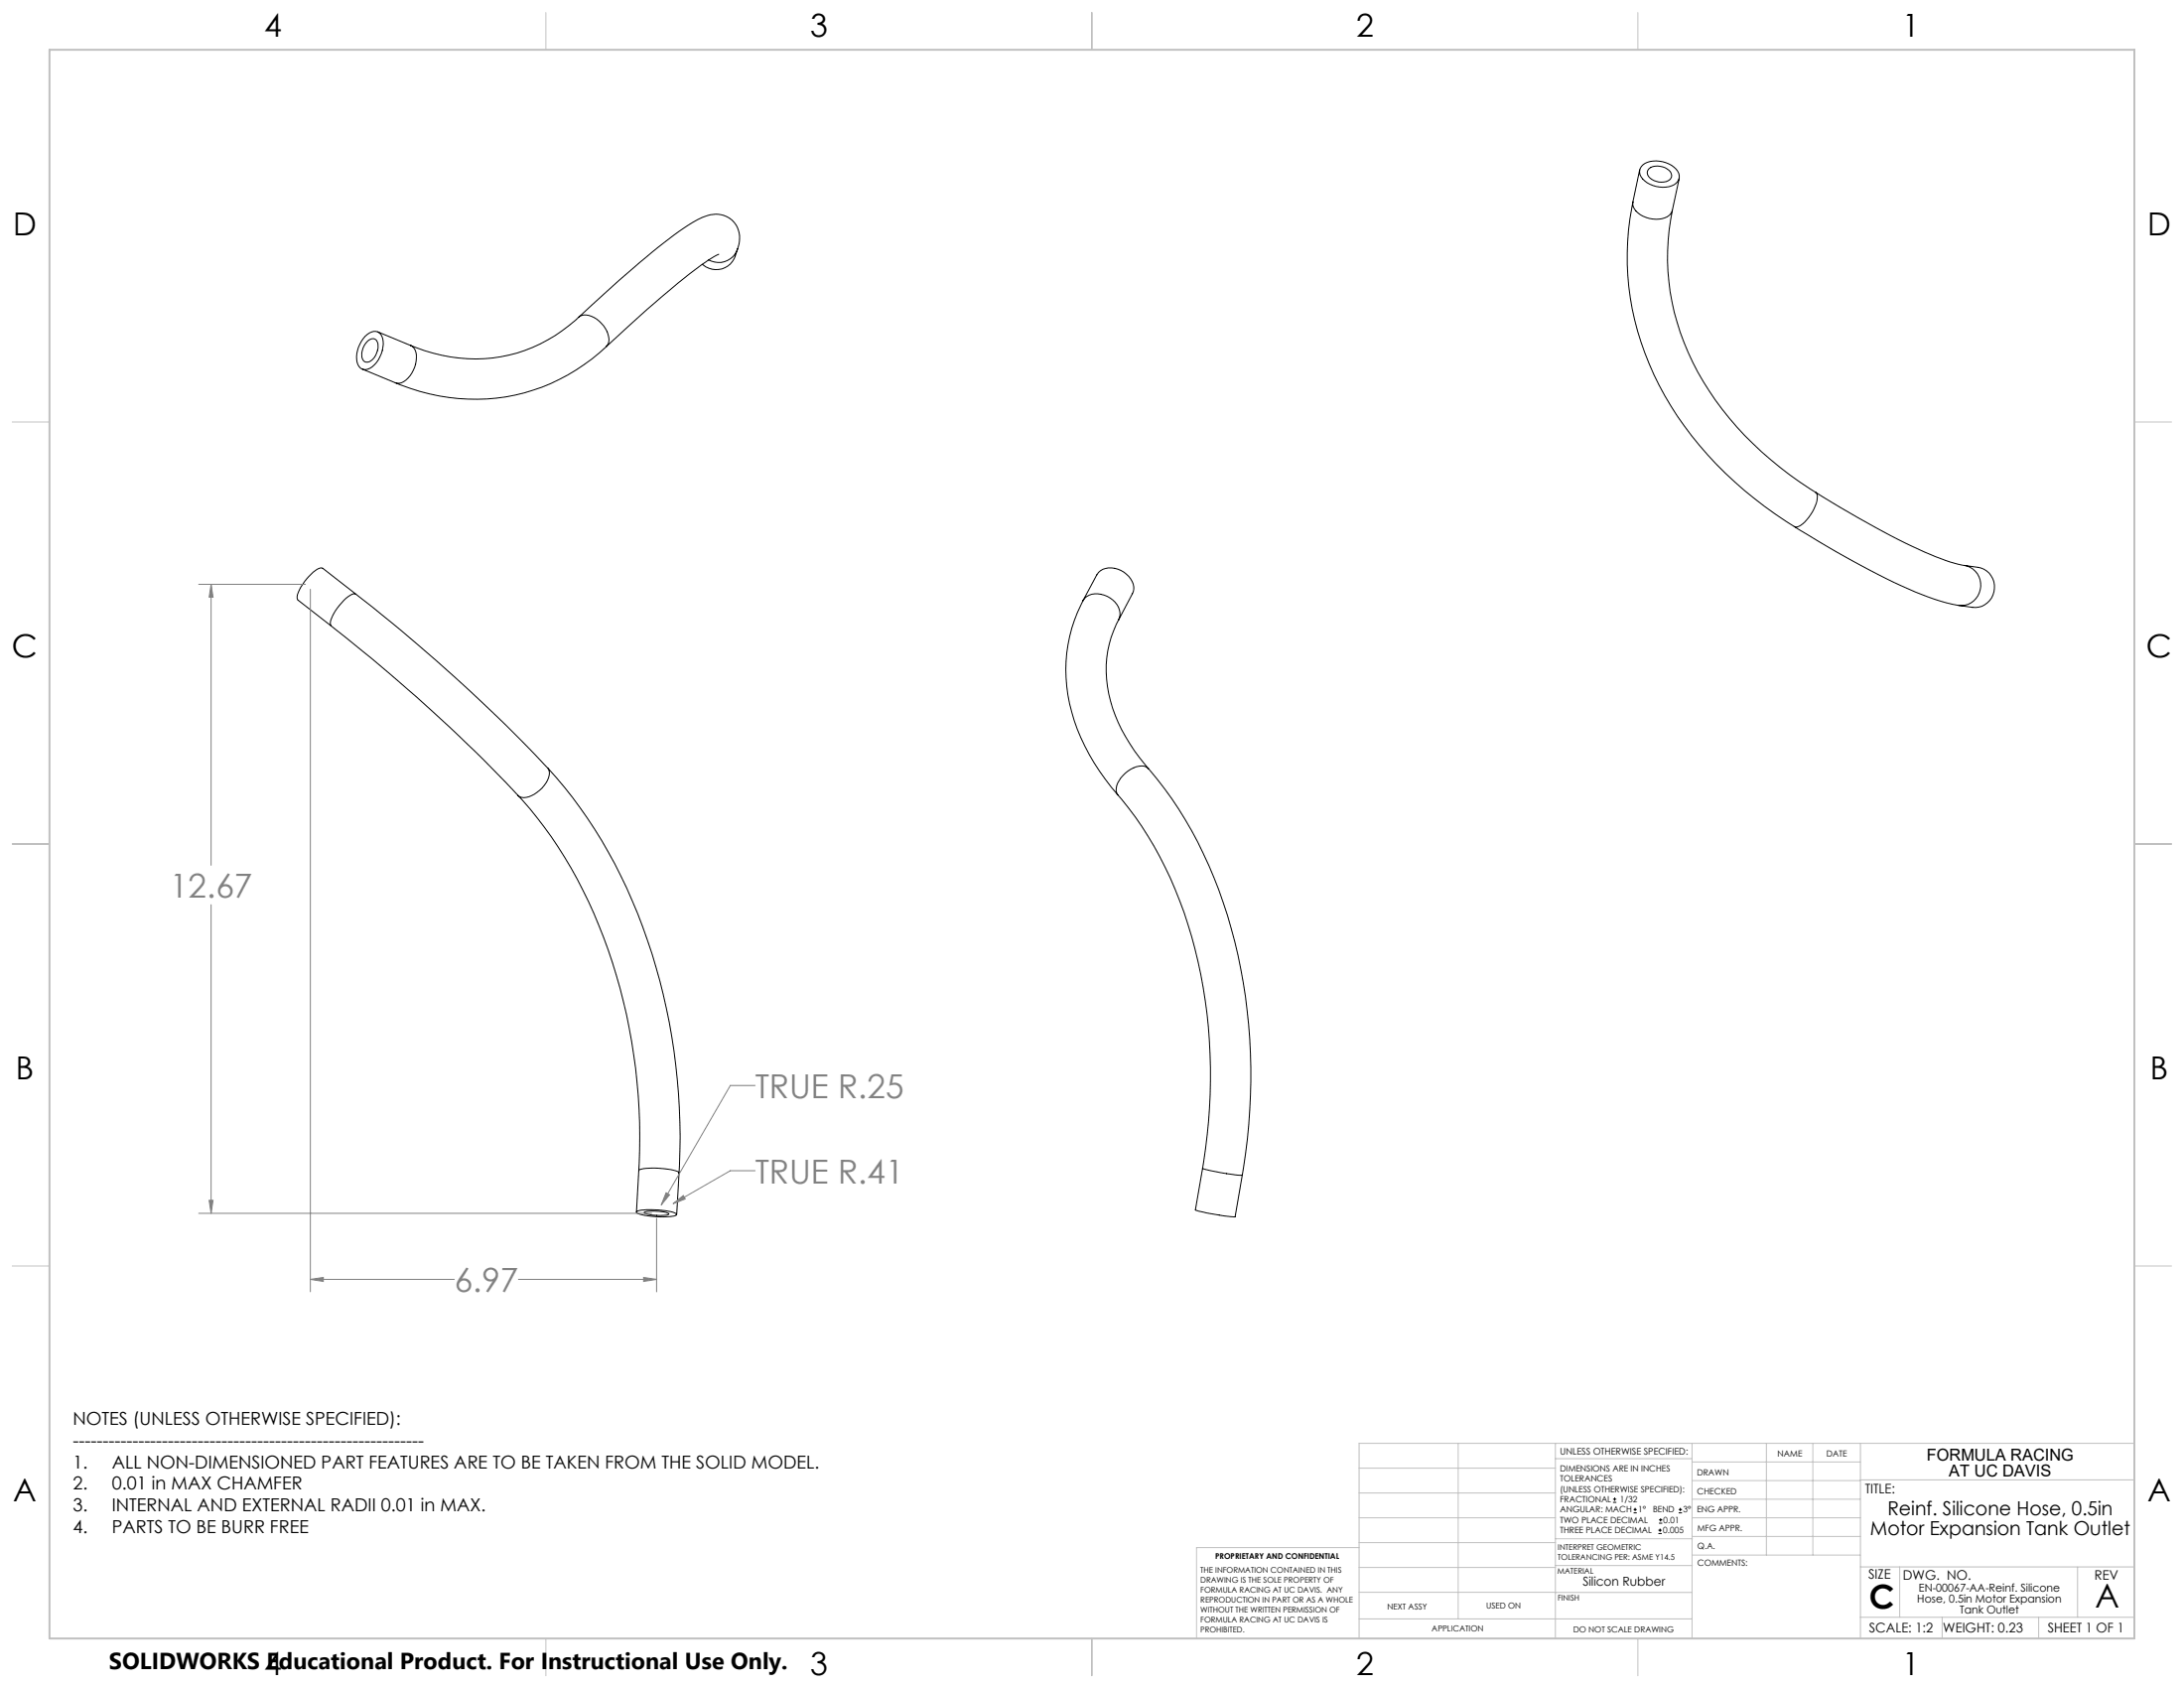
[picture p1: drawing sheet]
<svg xmlns="http://www.w3.org/2000/svg" width="559mm" height="432mm" viewBox="0 0 559 432" stroke-linecap="round" stroke-linejoin="round" font-family="sans-serif">
<g fill="none" stroke="#000" stroke-width=".25">
<path d="M417.8 51.6a71 71 0 0 0 11.4 54.8 100.6 100.6 0 0 0 33.6 30.5 181.2 181.2 0 0 0 32.1 16.4l3.1 .9 3.2 .7M417.8 51.6a3.7 3.7 0 0 0 2.6 3.7 6.7 6.7 0 0 0 6.7-.2l.8-1.3M419.5 43.5l-1.7 8.1M420.3 42.2a6.7 6.7 0 0 1 9.2 2.2 2.73 2.73 0 0 1-2.5 3.4 6.9 6.9 0 0 1-7.4-3.1 2.28 2.28 0 0 1 .7-2.5zM422 43.1a4.2 4.2 0 0 1 5.6 1.3 1.71 1.71 0 0 1-1.9 2.2 4 4 0 0 1-4.1-1.9 1.37 1.37 0 0 1 .4-1.6zM427.9 53.8a61.1 61.1 0 0 0 11 48.5 88.5 88.5 0 0 0 25.6 23.6M429.6 45.6l-1.7 8.2M183.9 65.1l-1.3 .6a159 159 0 0 0-20.6 16.7l-6.9 6.3M188.7 63.7a6.2 6.2 0 0 0-1.2-7.1 6.2 6.2 0 0 0-7.1-1.2 52.2 52.2 0 0 0-12.1 7.9l-9.9 8.4-10.3 9.4M188.7 63.7a6 6 0 0 1-4 5.1 5.4 5.4 0 0 1-5-1.2M188.7 63.7a5.1 5.1 0 0 1-7.4 2.8M92.7 94.4l8.5 3.5"/>
<path d="M93.4 86a2.89 2.89 0 0 1 3.7-.8 5 5 0 0 1 .5 5.3 6 6 0 0 1-3.9 4 2.24 2.24 0 0 1-2.4-2.5 8.1 8.1 0 0 1 2.1-6zM93.9 87.4a1.51 1.51 0 0 1 1.9-.7 1.51 1.51 0 0 1 .9 1.7 4.3 4.3 0 0 1-2.6 4.2 1.45 1.45 0 0 1-1.5-1.7l.3-1.9zM96.6 84.9l8.5 3.5M105.1 88.4a3.4 3.4 0 0 1 1.4 4 6.6 6.6 0 0 1-4.3 5.6l-1-.1M148.1 81.1a38.7 38.7 0 0 1-41.6 7.8l-1.4-.5M148.1 81.1a3.8 3.8 0 0 1 4.6 .5 6.8 6.8 0 0 1 3.1 5.9l-.7 1.2M155.1 88.7a49.2 49.2 0 0 1-53.9 9.2M464.5 125.9a191.9 191.9 0 0 0 33.3 17.5l4.8 1.2M464.5 125.9a2.55 2.55 0 0 1 .2 2.9 11 11 0 0 1-4.5 5.9h-1.1M91.1 152a434.2 434.2 0 0 1 49 44.5M91.1 152l-8.5-6.6a2.62 2.62 0 0 0-2.5 1 13.6 13.6 0 0 0-4.1 6.2l.3 .9 8.4 6.6M91.1 152a2.47 2.47 0 0 0-2.5 1 12.9 12.9 0 0 0-4.1 6.2l.2 .9"/>
<path d="M277.1 153.6a39.2 39.2 0 0 0-.6 35.1 58 58 0 0 0 9.5 14.7M277.1 153.6l3.5-6.6a4.5 4.5 0 0 1 6.2-1.1 5.2 5.2 0 0 1 3.1 5.5l-3.7 7.1M277.1 153.6a4.2 4.2 0 0 1 5.4-1.4 5.1 5.1 0 0 1 3.9 5.8l-.2 .5M286.2 158.5a28.3 28.3 0 0 0-.9 24.5 48.2 48.2 0 0 0 8.5 13.6M502.6 144.6a8.9 8.9 0 0 1 5.8 1.5 5.2 5.2 0 0 1 1.6 6 5.2 5.2 0 0 1-5.3 3.3l-3.5-.5M502.6 144.6a5.2 5.2 0 0 1 4.2 5.8 5.2 5.2 0 0 1-5.6 4.5M84.7 160.1a427.3 427.3 0 0 1 47.9 43.4M140.1 196.5a121.9 121.9 0 0 1 25.5 44 155.9 155.9 0 0 1 8.1 59.5M140.1 196.5a3.7 3.7 0 0 1-.9 4.5 7 7 0 0 1-5.7 3l-.9-.5M293.8 196.6a106.1 106.1 0 0 1 22.1 44.3 145.9 145.9 0 0 1 2 59.7M293.8 196.6a3.7 3.7 0 0 0-4.5 .2 6.9 6.9 0 0 0-3.7 5.4l.4 1.2M132.6 203.5a113.3 113.3 0 0 1 24.1 42.7 146.1 146.1 0 0 1 6.7 53.2"/>
<path d="M286 203.4a98.1 98.1 0 0 1 20.5 42.6 136.8 136.8 0 0 1 1.2 52.9M163.4 299.4a4.5 4.5 0 0 1 3.4-.6 19.1 19.1 0 0 1 6.7 1l.2 .2M163.4 299.4l-.6 10.7M307.7 298.9l-1.8 10.6a46.6 46.6 0 0 0 10.1 1.8l1.9-10.7M307.7 298.9a43.2 43.2 0 0 0 10.2 1.7M162.8 310a11.8 11.8 0 0 1 6.7-.4l2.7 .5 .7 .3 .2 .3a6.9 6.9 0 0 1-4.1 .6 13.6 13.6 0 0 1-6.1-1.1zM164.8 310.1a11.1 11.1 0 0 1 6.3 .4v.1a10.4 10.4 0 0 1-6.3-.4zM173.7 300l-.6 10.7M412.7 384.3h.9M412.7 383.5h.9M413.1 383.1v.8M418 387h.8"/>
<path d="M418 386.2h.8M418.4 385.7v.9M424.3 392.3h.9M424.3 391.4h.9M424.5 389.6h.8M424.5 388.8h.8M424.7 391v.9M424.9 388.4v.8M429.5 387h.9M429.5 386.2h.9M429.9 385.7v.9"/>
</g>
<g fill="none" stroke="#808080" stroke-width=".25">
<path d="M50.8 149.5h27.3M54 149.5l.5 3.3h-1zM54 149.5v71.8M79.4 150.7v179.7M54 231.4v79M193.2 277.7h-6.3l-17.7 30.5M193.2 299.5h-6.3l-14.7 8.4M50.8 310.4h115.9M53.5 307.1h1l-.5 3.3zM168 311.6v18.8M170.4 305.1l.9 .5-2.1 2.6zM172.2 307.9l2.6-2.1 .5 .9z"/>
<path d="M79.4 327.3l3.3-.5v1zM79.4 327.3h36.8M132.6 327.3h35.4M164.7 326.8l3.3 .5-3.3 .5z"/>
</g>
<g fill="none" stroke="#c0c0c0" stroke-width=".25">
<path d="M139.7 3.2v9.5M279.4 3.2v9.5M419.1 3.2v9.5M3.1 107.9h9.6M546.1 107.9h9.5M3.1 215.9h9.6M546.1 215.9h9.5M3.1 323.8h9.6M546.1 323.8h9.5M347.7 375.6h50.3M373.1 369.2v44.9M398 369.2v49.9"/>
<path d="M398 373.1h34.9M432.9 369.2v49.9M432.9 378.7h43.1M432.9 374h43.1M451.9 369.2v28.6M463.8 369.2v28.6M476 369.2v49.9M476 378.6h70.1M546.1 369.2h-198.4v49.9M347.7 394.6h50.3M347.7 388.3h50.3M347.7 381.9h50.3"/>
<path d="M347.7 395.9h-41.6v23.2M398 393.6h35M432.9 383.5h43.1M432.9 388.3h43.1M432.9 393h43.1M433 397.8h43M139.7 419.1v9.6M279.4 419.1v9.6M347.7 414.1h85.2M347.7 401h50.3M347.7 407.3h50.3M398 407.4h34.9"/>
<path d="M398 400.5h35M419.1 419.1v9.6M476 413.7h70.1M476 400.8h70.1M486.1 400.8v12.9M496.9 413.7v5.4M521.6 413.7v5.4M531.6 400.8v12.9"/>
</g>
<path d="M12.7 12.7h533.4v406.4h-533.4z" fill="none" stroke="#c0c0c0" stroke-width=".5"/>
<path d="M172.2 307.9l3.1-1.2-.5-.9zM170.4 305.1l-1.2 3.1 2.1-2.6zM54 149.5l.5 3.3h-1zM53.5 307.1h1l-.5 3.3zM164.7 326.8l3.3 .5-3.3 .5zM79.4 327.3l3.3-.5v1z" fill="#808080"/>
<g font-size="8.5" fill="#808080">
<text x="43.5" y="229.6">12.67</text>
<text x="193.2" y="280.8">TRUE R.25</text>
<text x="193.2" y="302.7">TRUE R.41</text>
<text x="116.3" y="330.5">6.97</text>
</g>
<g font-size="8.5">
<text x="478.3" y="411.4">C</text>
<text x="536.1" y="411.3">A</text>
</g>
<g font-size="8.1">
<text x="67.6" y="9.3">4</text>
<text x="207.3" y="9.3">3</text>
<text x="347" y="9.3">2</text>
<text x="486.7" y="9.3">1</text>
<text x="3.3" y="60.1">D</text>
<text x="549.4" y="60.1">D</text>
<text x="3" y="168">C</text>
<text x="549.1" y="168">C</text>
<text x="4" y="276">B</text>
<text x="550.1" y="276">B</text>
<text x="3.3" y="383.9">A</text>
<text x="549.4" y="383.9">A</text>
<text x="67.6" y="428.4">4</text>
<text x="207.3" y="428.4">3</text>
<text x="347" y="428.4">2</text>
<text x="486.7" y="428.4">1</text>
</g>
<text font-size="5.9" x="27.9" y="427">SOLIDWORKS Educational Product. For Instructional Use Only.</text>
<g font-size="4.9">
<text x="483" y="387.7">Reinf. Silicone Hose, 0.5in</text>
<text x="478.5" y="392.6">Motor Expansion Tank Outlet</text>
</g>
<g font-size="4.6">
<text x="18.6" y="364.4">NOTES (UNLESS OTHERWISE SPECIFIED):</text>
<text x="18.6" y="370">-----------------------------------------------------------</text>
<text x="18.6" y="375.5">1.</text>
<text x="28.7" y="375.5">ALL NON-DIMENSIONED PART FEATURES ARE TO BE TAKEN FROM THE SOLID MODEL.</text>
<text x="18.6" y="381.1">2.</text>
<text x="28.7" y="381.1">0.01 in MAX CHAMFER</text>
<text x="18.6" y="386.7">3.</text>
<text x="28.7" y="386.7">INTERNAL AND EXTERNAL RADII 0.01 in MAX.</text>
<text x="18.6" y="392.3">4.</text>
<text x="28.7" y="392.3">PARTS TO BE BURR FREE</text>
</g>
<g font-size="4.2">
<text x="493" y="373.5">FORMULA RACING</text>
<text x="498.7" y="377.8">AT UC DAVIS</text>
</g>
<g font-size="3.4">
<text x="477.2" y="381.9">TITLE:</text>
<text x="478.1" y="404">SIZE</text>
<text x="486.9" y="404">DWG. NO.</text>
<text x="535.9" y="404.1">REV</text>
<text x="478.2" y="417.6">SCALE: 1:2</text>
<text x="497.1" y="417.7">WEIGHT: 0.23</text>
<text x="523.9" y="417.6">SHEET 1 OF 1</text>
</g>
<text font-size="3.2" x="405" y="405.7">Silicon Rubber</text>
<g font-size="2.8">
<text x="490.9" y="407.2">EN-00067-AA-Reinf. Silicone</text>
<text x="490.6" y="410">Hose, 0.5in Motor Expansion</text>
<text x="501.4" y="412.9">Tank Outlet</text>
</g>
<text font-size="2.4" x="399.2" y="372.1">UNLESS OTHERWISE SPECIFIED:</text>
<g font-size="2.2">
<text x="399.2" y="376.4">DIMENSIONS ARE IN INCHES</text>
<text x="434.2" y="377.3">DRAWN</text>
<text x="454.8" y="372.5">NAME</text>
<text x="467.3" y="372.6">DATE</text>
<text x="399.2" y="379">TOLERANCES</text>
<text x="399.2" y="381.7">(UNLESS OTHERWISE SPECIFIED):</text>
<text x="434.3" y="382.2">CHECKED</text>
<text x="399.2" y="389.6">TWO PLACE DECIMAL</text>
<text x="399.2" y="384.3">FRACTIONAL</text>
<text x="399.2" y="387">ANGULAR: MACH</text>
<text x="414.5" y="384.3">1/32</text>
<text x="419.1" y="387">1°</text>
<text x="422.9" y="387">BEND</text>
<text x="425.6" y="389.6">0.01</text>
<text x="430.6" y="387">3°</text>
<text x="434.2" y="386.9">ENG APPR.</text>
<text x="399.2" y="392.3">THREE PLACE DECIMAL</text>
<text x="425.5" y="392.3">0.005</text>
<text x="434.3" y="391.6">MFG APPR.</text>
<text x="434.3" y="396.3">Q.A.</text>
<text x="434.3" y="400.5">COMMENTS:</text>
</g>
<g font-size="2.1">
<text x="354.9" y="411.6">NEXT ASSY</text>
<text x="380.3" y="411.6">USED ON</text>
<text x="366.3" y="417.4">APPLICATION</text>
<text x="402.5" y="417.5">DO NOT SCALE DRAWING</text>
</g>
<g font-size="2">
<text x="310.9" y="398.8">PROPRIETARY AND CONFIDENTIAL</text>
<text x="398.6" y="396.5">INTERPRET GEOMETRIC</text>
<text x="398.6" y="399">TOLERANCING PER: ASME Y14.5</text>
<text x="307.2" y="402.4">THE INFORMATION CONTAINED IN THIS</text>
<text x="307.2" y="404.9">DRAWING IS THE SOLE PROPERTY OF</text>
<text x="307.2" y="407.5">FORMULA RACING AT UC DAVIS. ANY</text>
<text x="398.5" y="402.6">MATERIAL</text>
<text x="307.2" y="410">REPRODUCTION IN PART OR AS A WHOLE</text>
<text x="307.2" y="412.5">WITHOUT THE WRITTEN PERMISSION OF</text>
<text x="398.5" y="409.4">FINISH</text>
<text x="307.2" y="415">FORMULA RACING AT UC DAVIS IS</text>
<text x="307.2" y="417.6">PROHIBITED.</text>
</g>
</svg>
